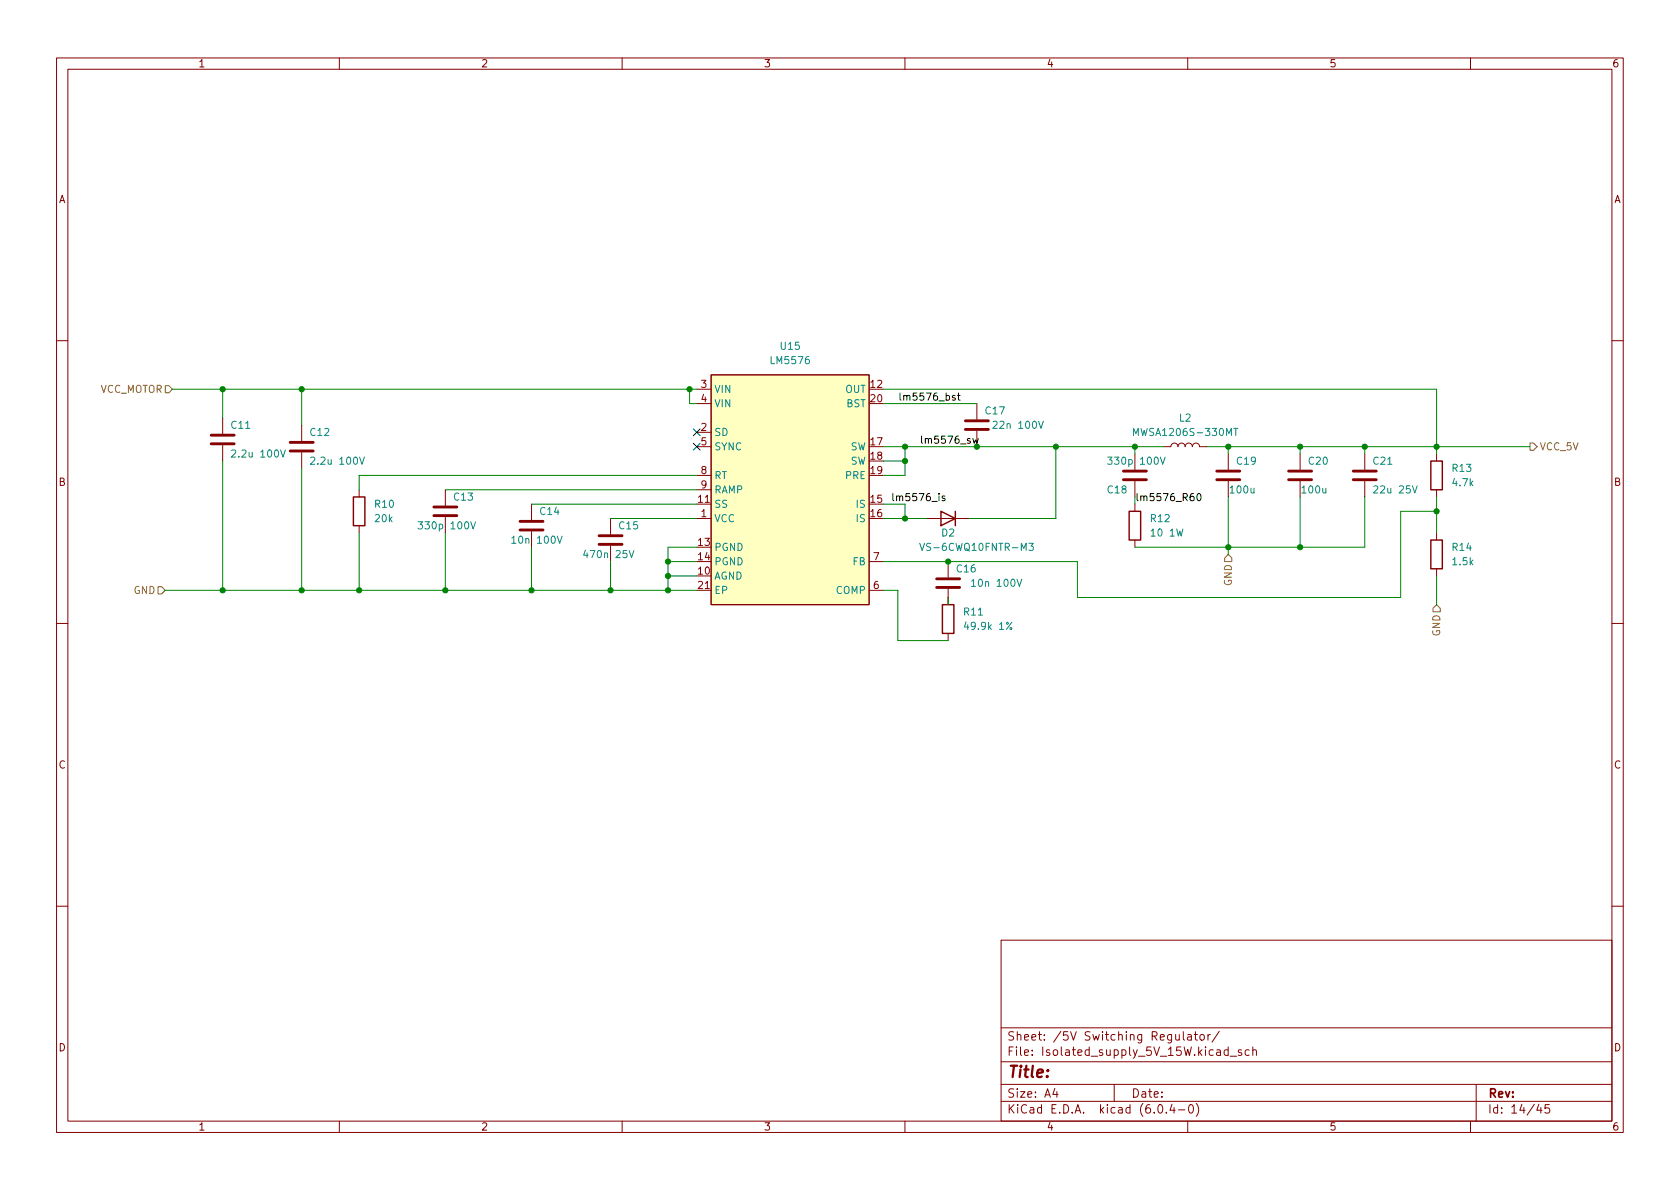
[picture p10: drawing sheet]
<svg xmlns="http://www.w3.org/2000/svg" width="297mm" height="210mm" viewBox="0 0 297 210" stroke-linecap="round" stroke-linejoin="round" font-family="sans-serif">
<g fill="none" stroke="#840000" stroke-width=".18">
<path d="M10 10.2h277v190.1h-277zM12 12.2h273v186.1h-273zM60 10.2v2M110 10.2v2M160 10.2v2M210 10.2v2M260 10.2v2M10 60.2h2M39.4 73.9v2.8M39.4 78.7v2.8M53.3 75.2v2.8M123.2 79h2.5"/>
<path d="M123.2 76.4h2.5M123.2 68.8h2.5M123.2 71.4h2.5M125.7 66.3h28v40.6h-28zM172.7 71.4v2.8M172.7 76.2v2.8M205.7 79h1.3a.64 .64 0 0 1 .6-.6 .64 .64 0 0 1 .7 .6 .64 .64 0 0 1 .6-.6 .64 .64 0 0 1 .6 .6 .64 .64 0 0 1 .7-.6 .64 .64 0 0 1 .6 .6 .64 .64 0 0 1 .7-.6 .64 .64 0 0 1 .6 .6h1.3M285 60.2h2M53.3 80v2.8M63.5 86.6v1.3M63.5 93v1.2M78.7 86.6v2.8"/>
<path d="M78.7 91.4v2.8M94 89.1v2.8M94 94v2.8M107.9 91.7v2.8M107.9 96.5v2.8M123.2 91.7h2.5M123.2 89.1h2.5M123.2 84.1h2.5M123.2 86.6h2.5M153.7 99.3h2.5M163.8 91.7h7.6M167.6 99.3v2.8"/>
<path d="M200.7 80.3v2.8M200.7 85.1v2.8M200.7 89.1v1.3M200.7 95.5v1.3M217.2 80.3v2.8M217.2 85.1v2.8M229.9 80.3v2.8M229.9 85.1v2.8M241.3 80.3v2.8M241.3 85.1v2.8M254 80.3v1.2M254 86.6v1.3"/>
<path d="M254 94.2v1.3M10 110.2h2M123.2 104.4h2.5M153.7 104.4h2.5M167.6 104.1v2.8M167.6 112v1.3M254 100.6v1.2M285 110.2h2M10 160.2h2M177 166.3h108v32h-108zM285 160.2h2M60 198.3v2"/>
<path d="M110 198.3v2M160 198.3v2M177 194.8h108M177 191.8h108M177 187.8h108M177 181.8h108M186.5 192.5l-.4 1h1M186.9 193v1M197 191.8v3M204.9 195.4l.2-.1a.81 .81 0 0 1 .6 .7 .81 .81 0 0 1-.3 .8h-.2a.81 .81 0 0 1-.6-.6 .81 .81 0 0 1 .3-.8zM206.2 196.7v.1M207.2 195.3l-.3 1h.9"/>
<path d="M207.6 195.8v1M207.9 182.9v1h.4l.2-.1M208.4 196.3h1.1M208.5 182.9v1M209.2 182.4v1.3l.2 .2M210 198.3v2M210 183h.6v.9M210.4 195.4l.1-.1a.81 .81 0 0 1 .6 .7 .81 .81 0 0 1-.3 .8h-.2a.81 .81 0 0 1-.5-.6 .81 .81 0 0 1 .3-.8zM210.6 183.3l-.5 .1a.29 .29 0 0 0-.2 .2 .29 .29 0 0 0 .2 .3h.5M211.1 182.9h.6M211.4 182.4v1.3l.3 .2M211.5 195.1a1.72 1.72 0 0 1 0 2.3"/>
<path d="M212.3 183l.3-.1 .3 .3v.4l-.3 .3h-.3l-.2-.3v-.4zM213.6 182.9v1M214 182.9l-.3 .1-.1 .2M215.6 182.4l-1.3 1.9M217.1 185.7l-.4-.1-.3 .3v.4l.2 .3h.5M217.1 185.1v1.5M217.5 186.8h1.1M219.5 185.7l-.4-.1-.2 .2 .1 .3 .5 .1v.4h-.6M220.9 185.7l-.5-.1-.3 .3v.4l.2 .3h.6M221.5 185.8l.2-.2 .4 .1v.9M221.5 185.1v1.5M260 198.3v2"/>
<path d="M261 191.8v6.5M272.1 195.3l-.4 1h.9M272.4 195.8v1M273.9 195.3h-.7l-.1 .7 .3-.1 .5 .1 .1 .2-.1 .5-.2 .1-.6-.1"/>
</g>
<g fill="none" stroke="#840000" stroke-width=".51">
<path d="M37.3 78.5h4.1M37.3 77h4.1M51.3 79.8h4.1M51.3 78.2h4.1M170.7 75.9h4.1M170.7 74.4h4.1M76.7 91.2h4.1M76.7 89.7h4.1M91.9 93.7h4.1M91.9 92.2h4.1M105.9 96.3h4.1M105.9 94.7h4.1"/>
<path d="M198.6 84.8h4.1M198.6 83.3h4.1M215.1 84.8h4.1M215.1 83.3h4.1M227.8 84.8h4.1M227.8 83.3h4.1M239.3 84.8h4M239.3 83.3h4M165.6 103.9h4.1M165.6 102.4h4.1"/>
</g>
<g fill="none" stroke="#008484" stroke-width=".18">
<path d="M41 79.7l.4-.1 .3 .3-.8 .9h.8M49.6 79.6l.4 1.2 .5-1.2M175.6 74.6l.5-.1 .2 .3-.8 1h.8M183.6 74.5l.4 1.3 .5-1.3M200.4 77v-1.2l.4 .9 .5-.9v1.2M218.1 75.8h.8M218.5 75.8v1.2M54.9 81l.5-.2 .3 .4-.8 .9h.8M63.6 80.8l.4 1.3 .4-1.3M73.9 92.3h.8l-.4 .4 .3 .2v.5l-.1 .1-.6-.1M83.2 92.3l.5 1.2 .4-1.2M90.5 95.2l.4-.4v1.3"/>
<path d="M90.5 96.1h.7M98.5 94.8l.5 1.3 .4-1.3M111.2 97.3l.5 1.3 .4-1.3M162.6 96.1l.4 1.2 .5-1.2M181.9 96.1h.8l-.4 .5 .3 .1v.5l-.1 .1-.6-.1M195.8 80.8h.8l-.4 .5 .4 .1v.6l-.2 .1-.6-.1M205.2 80.8l.4 1.3 .4-1.3M249.7 85.9l.4 1.3 .5-1.3M171.8 102.8l.3-.4v1.3M171.8 103.7h.7M178.9 110l-1 1.3M179.8 102.4l.4 1.3 .5-1.3"/>
<circle cx="178.7" cy="111.1" r=".18"/>
</g>
<path d="M62.5 87.9h2v5.1h-2zM166.4 90.4l2.5 1.3-2.5 1.3zM168.9 90.4v2.6M199.6 90.4h2.1v5.1h-2.1zM253 81.5h2v5.1h-2zM253 95.5h2v5.1h-2zM166.6 106.9h2.1v5.1h-2.1z" fill="none" stroke="#840000" stroke-width=".25"/>
<path d="M125.7 66.3h28v40.6h-28z" fill="#ffffc2" stroke="#ffffc2" stroke-width=".18"/>
<path d="M29.2 68.2h.6l.7 .6-.7 .7h-.6zM270.5 78.4h.6l.7 .6-.7 .6h-.6zM217.2 98l.6 .7v.6h-1.3v-.6zM27.9 103.8h.7l.6 .6-.6 .6h-.7zM254 106.9l.6 .7v.6h-1.2v-.6z" fill="none" stroke="#848400" stroke-width=".18"/>
<path d="M168.9 70l-.3-.1-.2 .2v.2l.5 .1v.3h-.5M169.3 69.9h.5M169.5 69.5v1.1l.3 .2M172 77.5l.3 .9 .2-.6 .2 .6 .3-.9M167.1 87.8l-.4-.1-.1 .2v.2l.5 .1v.3h-.5M211.7 87.4l.2-.1a.68 .68 0 0 1 .5 .6 .68 .68 0 0 1-.5 .6l-.2-.1-.1-.3z" fill="none" stroke="#000" stroke-width=".18"/>
<g fill="none" stroke="#008400" stroke-width=".18">
<path d="M30.5 68.8h92.7M39.4 68.8v5.1M53.3 68.8v6.4M121.9 68.8v2.6h1.3M156.2 79h49.5M156.2 68.8h97.8v11.5M156.2 71.4h16.5M160 79v5.1h-3.8M186.7 79v12.7h-15.3M200.7 79v1.3M213.4 79h57.1M217.2 79v1.3"/>
<path d="M229.9 79v1.3M241.3 79v1.3M39.4 81.5v22.9M53.3 82.8v21.6M63.5 94.2v10.2M78.7 94.2v10.2M78.7 86.6h44.5M94 96.8v7.6M94 89.1h29.2M107.9 91.7h15.3M107.9 99.3v5.1M118.1 99.3h5.1"/>
<path d="M123.2 84.1h-59.7v2.5M123.2 96.8h-5.1v7.6M156.2 91.7h7.6M156.2 81.5h3.8M156.2 89.1h3.8v2.6M217.2 87.9v10.1M229.9 87.9v8.9M241.3 87.9v8.9h-40.6M254 90.4h-6.4v15.3h-57.1v-6.4h-34.3M254 87.9v6.3M29.2 104.4h94M118.1 101.8h5.1"/>
<path d="M156.2 104.4h2.5v8.9h8.9M167.6 105.7v1.2M254 101.8v5.1"/>
</g>
<path d="M122.6 78.4l1.2 1.2M122.6 75.8l1.2 1.3M123.8 78.4l-1.2 1.2M123.8 75.8l-1.2 1.3" fill="none" stroke="#000084" stroke-width=".18"/>
<g fill="#008400" stroke="#008400" stroke-width=".18">
<circle cx="200.7" cy="79" r=".46"/>
<circle cx="186.7" cy="79" r=".46"/>
<circle cx="160" cy="81.5" r=".46"/>
<circle cx="160" cy="79" r=".46"/>
<circle cx="167.6" cy="99.3" r=".46"/>
<circle cx="160" cy="91.7" r=".46"/>
<circle cx="172.7" cy="79" r=".46"/>
<circle cx="53.3" cy="104.4" r=".46"/>
<circle cx="63.5" cy="104.4" r=".46"/>
<circle cx="53.3" cy="68.8" r=".46"/>
<circle cx="39.4" cy="68.8" r=".46"/>
<circle cx="39.4" cy="104.4" r=".46"/>
<circle cx="94" cy="104.4" r=".46"/>
<circle cx="78.7" cy="104.4" r=".46"/>
<circle cx="229.9" cy="96.8" r=".46"/>
<circle cx="229.9" cy="79" r=".46"/>
<circle cx="241.3" cy="79" r=".46"/>
<circle cx="217.2" cy="79" r=".46"/>
<circle cx="254" cy="90.4" r=".46"/>
<circle cx="254" cy="79" r=".46"/>
<circle cx="217.2" cy="96.8" r=".46"/>
<circle cx="121.9" cy="68.8" r=".46"/>
<circle cx="107.9" cy="104.4" r=".46"/>
<circle cx="118.1" cy="104.4" r=".46"/>
<circle cx="118.1" cy="99.3" r=".46"/>
<circle cx="118.1" cy="101.8" r=".46"/>
</g>
<text font-size="2.8" fill="#840000" x="178" y="190.6">Title:</text>
<g font-size="2.1" fill="#840000">
<text x="178" y="184">Sheet: /5V Switching Regulator/</text>
<text x="178" y="186.7">File: Isolated_supply_5V_15W.kicad_sch</text>
<text x="178" y="196.9">KiCad E.D.A. kicad (6.0.4-0)</text>
<text x="178" y="194.1">Size: A4</text>
<text x="200" y="194.1">Date:</text>
<text x="263" y="194.1">Rev:</text>
<text x="263" y="196.9">Id: 14/45</text>
</g>
<g font-size="1.8" fill="#840000">
<text x="35" y="11.9">1</text>
<text x="85" y="11.9">2</text>
<text x="135" y="11.9">3</text>
<text x="185" y="11.9">4</text>
<text x="235" y="11.9">5</text>
<text x="285" y="11.9">6</text>
<text x="10.3" y="35.9">A</text>
<text x="285.3" y="35.9">A</text>
<text x="124" y="68.6">3</text>
<text x="124" y="71.1">4</text>
<text x="154" y="68.6">12</text>
<text x="154" y="71.1">20</text>
<text x="124" y="76.2">2</text>
<text x="124" y="78.7">5</text>
<text x="124" y="83.8">8</text>
<text x="154" y="78.7">17</text>
<text x="154" y="81.3">18</text>
<text x="154" y="83.8">19</text>
<text x="10.3" y="85.9">B</text>
<text x="123.5" y="88.9">11</text>
<text x="124" y="86.4">9</text>
<text x="154" y="88.9">15</text>
<text x="285.3" y="85.9">B</text>
<text x="124" y="91.4">1</text>
<text x="154" y="91.4">16</text>
<text x="123.5" y="101.6">10</text>
<text x="123.5" y="96.5">13</text>
<text x="123.5" y="99.1">14</text>
<text x="154.4" y="99.1">7</text>
<text x="123.5" y="104.1">21</text>
<text x="154.4" y="104.1">6</text>
<text x="10.3" y="135.9">C</text>
<text x="285.3" y="135.9">C</text>
<text x="10.3" y="185.9">D</text>
<text x="285.3" y="185.9">D</text>
<text x="35" y="199.9">1</text>
<text x="85" y="199.9">2</text>
<text x="135" y="199.9">3</text>
<text x="185" y="199.9">4</text>
<text x="235" y="199.9">5</text>
<text x="285" y="199.9">6</text>
</g>
<g font-size="1.8" fill="#008484">
<text x="136.5" y="64.4">LM5576</text>
<text x="138.1" y="61.8">U15</text>
<text x="126.2" y="69.5">VIN</text>
<text x="149.4" y="69.5">OUT</text>
<text x="40.9" y="75.8">C11</text>
<text x="54.9" y="77.1">C12</text>
<text x="126.2" y="77.1">SD</text>
<text x="126.2" y="72">VIN</text>
<text x="149.6" y="72">BST</text>
<text x="174.3" y="73.3">C17</text>
<text x="176.1" y="75.8">22n 100V</text>
<text x="201.1" y="77.1">MWSA1206S-330MT</text>
<text x="208.5" y="74.5">L2</text>
<text x="41.6" y="80.9">2.2u 100V</text>
<text x="55.5" y="82.2">2.2u 100V</text>
<text x="126.2" y="79.6">SYNC</text>
<text x="150.3" y="79.6">SW</text>
<text x="150.3" y="82.2">SW</text>
<text x="196.6" y="82.2">330p 100V</text>
<text x="218.7" y="82.2">C19</text>
<text x="231.4" y="82.2">C20</text>
<text x="242.9" y="82.2">C21</text>
<text x="256.8" y="83.4">R13</text>
<text x="66.3" y="89.8">R10</text>
<text x="80.3" y="88.5">C13</text>
<text x="126.2" y="89.8">SS</text>
<text x="126.2" y="84.7">RT</text>
<text x="126.2" y="87.2">RAMP</text>
<text x="149.5" y="84.7">PRE</text>
<text x="151.5" y="89.8">IS</text>
<text x="195.9" y="87.2">C18</text>
<text x="217.6" y="87.2">100u</text>
<text x="230.3" y="87.2">100u</text>
<text x="243.3" y="87.2">22u 25V</text>
<text x="256.9" y="86">4.7k</text>
<text x="66.4" y="92.3">20k</text>
<text x="74.6" y="93.6">330p 100V</text>
<text x="95.6" y="91.1">C14</text>
<text x="109.5" y="93.6">C15</text>
<text x="126.2" y="92.3">VCC</text>
<text x="151.5" y="92.3">IS</text>
<text x="166.5" y="94.9">D2</text>
<text x="203.5" y="92.3">R12</text>
<text x="203.7" y="94.9">10 1W</text>
<text x="91" y="96.1">10n 100V</text>
<text x="103.7" y="98.7">470n 25V</text>
<text x="126.2" y="97.4">PGND</text>
<text x="126.2" y="99.9">PGND</text>
<text x="150.8" y="99.9">FB</text>
<text x="163.7" y="97.4">VS-6CWQ10FNTR-M3</text>
<text x="169.2" y="101.2">C16</text>
<text x="256.8" y="97.4">R14</text>
<text x="256.9" y="99.9">1.5k</text>
<text x="126.2" y="102.5">AGND</text>
<text x="126.2" y="105">EP</text>
<text x="147.9" y="105">COMP</text>
<text x="172.3" y="103.8">10n 100V</text>
<text x="170.5" y="108.8">R11</text>
<text x="171" y="111.4">49.9k 1%</text>
</g>
<g font-size="1.8" fill="#848400">
<text x="17.5" y="69.5">VCC_MOTOR</text>
<text x="272.2" y="79.6">VCC_5V</text>
<text x="23.6" y="105">GND</text>
<text x="217.8" y="103.6" transform="rotate(-90 217.8 103.6)">GND</text>
<text x="254.6" y="112.5" transform="rotate(-90 254.6 112.5)">GND</text>
</g>
<g font-size="1.8">
<text x="158.7" y="70.8">lm5576_bst</text>
<text x="162.6" y="78.4">lm5576_sw</text>
<text x="157.5" y="88.6">lm5576_is</text>
</g>
<text font-size="1.8" fill="#008400" x="200.7" y="88.6">lm5576_R60</text>
</svg>
